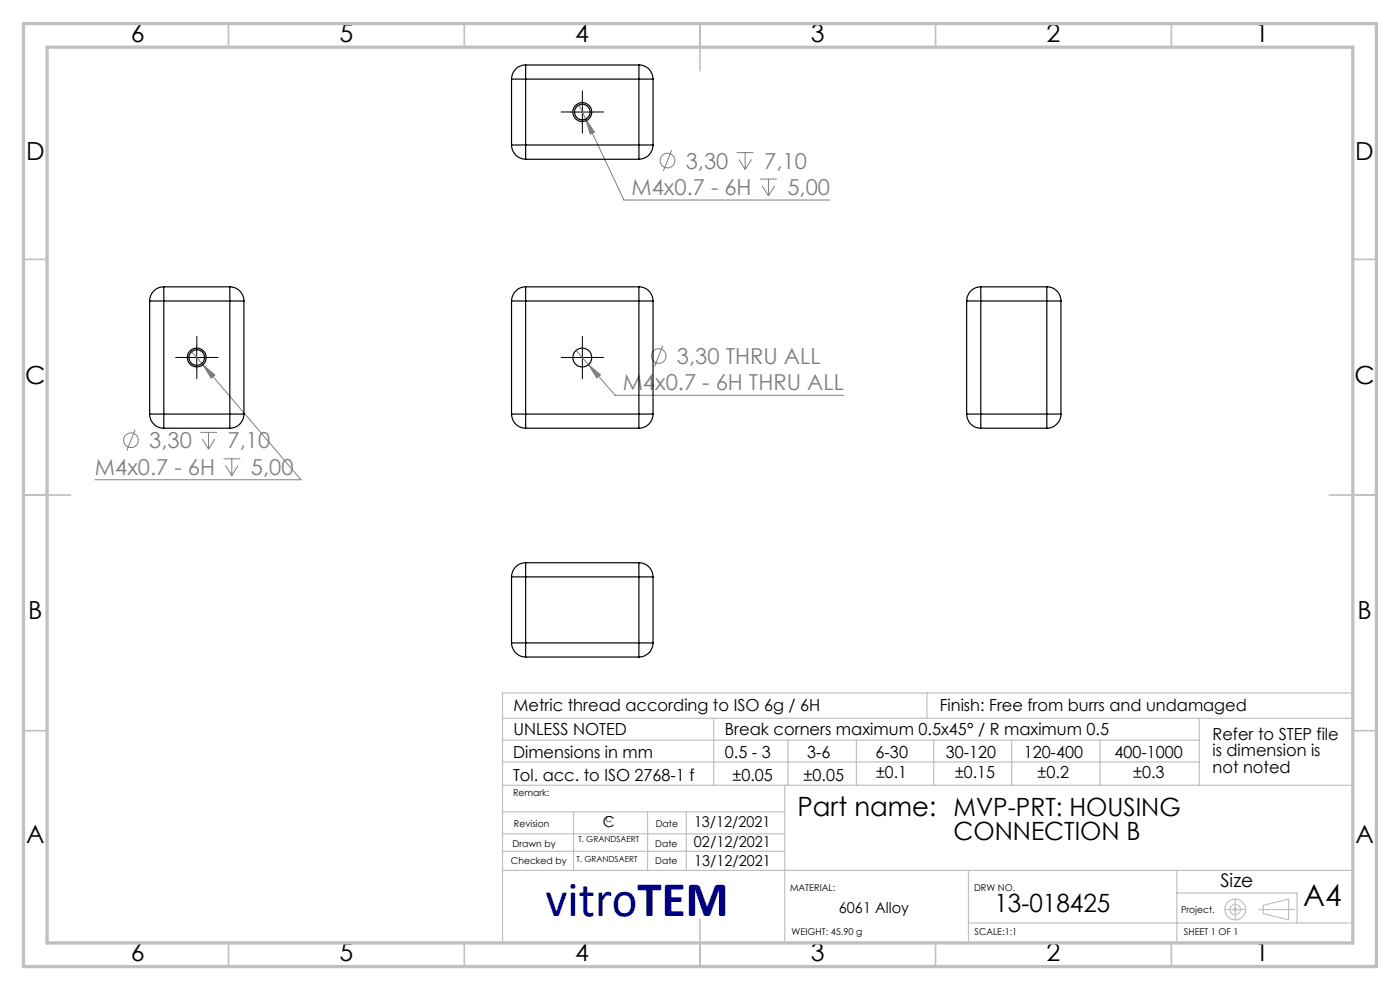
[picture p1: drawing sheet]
<svg xmlns="http://www.w3.org/2000/svg" width="297mm" height="210mm" viewBox="0 0 297 210" stroke-linecap="round" stroke-linejoin="round" font-family="sans-serif">
<g fill="none" stroke="#808080" stroke-width=".21">
<path d="M122.8 22.3l9.6 20.1h43.7M124.2 25.3l1.9 2.7-.9 .5zM142.5 31.8l-1.8 4.5M156.3 32.4h3.5M156.7 33.8l1.4 2.1M158.1 32.4v3.5M159.4 33.8l-1.3 2.1M161.2 38h3.6M161.7 39.4l1.3 2.1M163 38v3.5M164.4 39.4l-1.4 2.1M40.4 74.3l2.6 3.1"/>
<path d="M43 77.4l2.6 2.1-.8 .7zM43 77.4l20.9 24.4h-43.8M122.2 74.3l2.6 3.1M124.8 77.4l2.6 2.1-.8 .7zM124.8 77.4l5.7 6.4h48.5M140.6 73.3l-1.7 4.4M28.7 91.1l-1.8 4.5M42.5 91.7h3.5M42.9 93.1l1.3 2.2M44.2 91.7v3.6M45.6 93.1l-1.4 2.2M47.4 97.3h3.6"/>
<path d="M47.8 98.7l1.4 2.2M49.2 97.3v3.6M50.5 98.7l-1.3 2.2"/>
<circle cx="141.6" cy="34.1" r="1.55"/>
<circle cx="139.7" cy="75.5" r="1.55"/>
<circle cx="27.8" cy="93.4" r="1.56"/>
</g>
<g fill="none" stroke="#c0c0c0" stroke-width=".25">
<path d="M106.6 152.4h180.1M106.7 157h147.7M151.4 152.4v14.2M167.1 157v9.6M181.7 157v9.6M196.6 147v5.4M198.1 157v9.6M214.6 157v9.6M233.4 157v9.6M254.4 152.4v14.2M286.7 147h-180.1v52.7M106.6 166.6h180.1"/>
<path d="M106.6 161.6h147.8M106.6 176.9h59.9M106.6 172.2h59.9M121.7 172.2v12.4M137.4 172.2v12.4M145.6 172.2v12.3M166.5 166.6v33.2M106.6 180.6h59.9M106.6 184.6h180.1M205.5 195.8h81.2M205.5 184.6v15.2M249.7 184.6v15.2"/>
<path d="M249.7 189.4h25.5v6.4M259.9 192.9h4.4M262 190.7v4.4M267.1 192.9h7.6M268 192l5.4-1.3v4.4l-5.4-1.3z"/>
<circle cx="262" cy="192.9" r=".27"/>
<circle cx="262" cy="192.9" r="2.21"/>
<circle cx="262" cy="192.9" r="1.11"/>
</g>
<path d="M121 23.8h-2M123.5 21.3v-2M123.5 26.3v2M126 23.8h2M39.3 75.8h-2M41.8 73.3v-2M41.8 78.3v2M44.3 75.8h2M121 75.8h-2M123.5 73.3v-2M123.5 78.3v2M126 75.8h2" fill="none" stroke="#000" stroke-width=".21" stroke-dasharray="15.2 1.3 1.3 1.3"/>
<path d="M121 23.8h5M123.5 21.3v5M39.2 75.8h5M41.7 73.3v5M121 75.8h5M123.5 73.3v5" fill="none" stroke="#000" stroke-width=".21"/>
<g fill="none" stroke="#c0c0c0" stroke-width=".35">
<path d="M48.5 5v5M98.5 5v5M148.5 5v10M198.5 5v5M248.5 5v5M5 55h5M287 55h5M5 105h10M282 105h10M5 155h5M287 155h5M148.5 195v10"/>
<path d="M48.5 200v5M98.5 200v5M198.5 200v5M248.5 200v5"/>
</g>
<path d="M5 5h287v200h-287zM10 10h277v190h-277z" fill="none" stroke="#c0c0c0" stroke-width=".7"/>
<path d="M124.8 77.4l1.8 2.8 .8-.7zM43 77.4l1.8 2.8 .8-.7zM124.2 25.3l1 3.2 .9-.5z" fill="#808080"/>
<g fill="none" stroke="#000" stroke-width=".25">
<path d="M108.5 16.8h3M108.5 16.8v14M111.5 13.8v3M111.5 13.8a3 3 0 0 0-3 3M111.5 16.8v14M111.5 13.8h24M111.5 16.8h24M135.5 13.8a2.94 2.94 0 0 1 3 3M135.5 16.8h3M135.5 13.8v3M135.5 16.8v14M138.5 16.8v14"/>
<path d="M108.5 30.8h3M108.5 30.8a3.1 3.1 0 0 0 3 3M111.5 30.8v3M111.5 30.8h24M111.5 33.8h24M135.5 30.8h3M135.5 30.8v3M138.5 30.8a3.1 3.1 0 0 1-3 3M31.7 63.8h3M31.7 63.8v24M34.7 60.8v3M34.7 60.8a3 3 0 0 0-3 3"/>
<path d="M34.7 63.8h14.1M34.7 60.8h14.1M34.7 63.8v24M48.8 60.8v3M48.8 63.8h3M48.8 60.8a3 3 0 0 1 3 3M48.8 63.8v24M51.8 63.8v24M108.5 63.8h3M108.5 63.8v24M111.5 60.8a3.1 3.1 0 0 0-3 3M111.5 60.8v3"/>
<path d="M111.5 63.8v24M111.5 63.8h24M111.5 60.8h24M135.5 63.8h3M135.5 60.8v3M135.5 60.8a3 3 0 0 1 3 3M135.5 63.8v24M138.5 63.8v24M205.1 63.8h3M205.1 63.8v24M208.1 60.8v3M208.1 60.8a3 3 0 0 0-3 3"/>
<path d="M208.1 63.8h14M208.1 60.8h14M208.1 63.8v24M222.1 63.8h3M222.1 60.8v3M222.1 60.8a3 3 0 0 1 3 3M222.1 63.8v24M225.1 63.8v24M31.7 87.8h3M31.7 87.8a3 3 0 0 0 3 3M34.7 87.8v3M34.7 87.8h14.1"/>
<path d="M34.7 90.8h14.1M48.8 87.8v3M48.8 87.8h3M51.8 87.8a3 3 0 0 1-3 3M108.5 87.8h3M108.5 87.8a3 3 0 0 0 3 3M111.5 87.8v3M111.5 87.8h24M111.5 90.8h24M135.5 87.8v3M135.5 87.8h3M138.5 87.8a3 3 0 0 1-3 3"/>
<path d="M205.1 87.8h3M205.1 87.8a3 3 0 0 0 3 3M208.1 87.8v3M208.1 87.8h14M208.1 90.8h14M222.1 87.8v3M222.1 87.8h3M225.1 87.8a3 3 0 0 1-3 3M111.5 119.4v3M111.5 119.4a3.1 3.1 0 0 0-3 3M111.5 119.4h24M135.5 119.4v3"/>
<path d="M135.5 119.4a3 3 0 0 1 3 3M108.5 136.4a3 3 0 0 0 3 3M108.5 136.4h3M108.5 122.4h3M108.5 122.4v14M111.5 136.4v3M111.5 122.4v14M111.5 136.4h24M111.5 139.4h24M111.5 122.4h24M135.5 136.4h3M135.5 136.4v3"/>
<path d="M135.5 122.4h3M135.5 122.4v14M138.5 136.4a3 3 0 0 1-3 3M138.5 122.4v14"/>
<circle cx="123.5" cy="23.8" r="1.65"/>
<circle cx="123.5" cy="23.8" r="2"/>
<circle cx="41.7" cy="75.8" r="2"/>
<circle cx="41.7" cy="75.9" r="1.65"/>
<circle cx="123.5" cy="75.8" r="2"/>
</g>
<text font-size="10.6" fill="#000080" x="115.8" y="194.4">vitroTEM</text>
<text font-size="6.3" x="276.5" y="192.2">A4</text>
<text font-size="5.6" x="169.2" y="173.1">Part name: MVP-PRT: HOUSING</text>
<g font-size="5.3">
<text x="27.8" y="8.9">6</text>
<text x="72" y="8.9">5</text>
<text x="122" y="8.9">4</text>
<text x="172" y="8.9">3</text>
<text x="222" y="8.9">2</text>
<text x="266.3" y="8.9">1</text>
<text x="5.5" y="33.9">D</text>
<text x="287.5" y="33.9">D</text>
<text x="5.3" y="81.4">C</text>
<text x="287.3" y="81.4">C</text>
<text x="6" y="131.4">B</text>
<text x="288" y="131.4">B</text>
<text x="5.5" y="178.9">A</text>
<text x="202.3" y="178.2">CONNECTION B</text>
<text x="287.5" y="178.9">A</text>
<text x="211" y="193.5">13-018425</text>
<text x="27.8" y="203.9">6</text>
<text x="72" y="203.9">5</text>
<text x="122" y="203.9">4</text>
<text x="172" y="203.9">3</text>
<text x="222" y="203.9">2</text>
<text x="266.3" y="203.9">1</text>
</g>
<g font-size="4.7" fill="#808080">
<text x="145.5" y="35.8">3,30</text>
<text x="162.1" y="35.8">7,10</text>
<text x="134" y="41.4">M4x0.7 - 6H</text>
<text x="167.1" y="41.4">5,00</text>
<text x="143.6" y="77.2">3,30 THRU ALL</text>
<text x="132.1" y="82.8">M4x0.7 - 6H THRU ALL</text>
<text x="31.7" y="95.1">3,30</text>
<text x="48.3" y="95.1">7,10</text>
<text x="20.2" y="100.7">M4x0.7 - 6H</text>
<text x="53.2" y="100.7">5,00</text>
</g>
<text font-size="4" x="258.9" y="188.1">Size</text>
<g font-size="3.5">
<text x="108.9" y="156">UNLESS NOTED</text>
<text x="108.9" y="150.8">Metric thread according to ISO 6g / 6H</text>
<text x="153.8" y="156">Break corners maximum 0.5x45° / R maximum 0.5</text>
<text x="199.3" y="150.8">Finish: Free from burrs and undamaged</text>
<text x="108.8" y="160.7">Dimensions in mm</text>
<text x="153.8" y="160.7">0.5 - 3</text>
<text x="171.2" y="160.7">3-6</text>
<text x="185.7" y="160.7">6-30</text>
<text x="200.6" y="160.7">30-120</text>
<text x="217.2" y="160.7">120-400</text>
<text x="236.5" y="160.7">400-1000</text>
<text x="257.2" y="156.9">Refer to STEP file</text>
<text x="257.2" y="160.4">is dimension is</text>
<text x="108.8" y="165.6">Tol. acc. to ISO 2768-1 f</text>
<text x="155.4" y="165.6">±0.05</text>
<text x="170.5" y="165.6">±0.05</text>
<text x="185.9" y="165">±0.1</text>
<text x="202.6" y="165">±0.15</text>
<text x="220.1" y="165">±0.2</text>
<text x="240.4" y="165">±0.3</text>
<text x="257.2" y="163.9">not noted</text>
</g>
<g font-size="3.2">
<text x="127.9" y="175.5">C</text>
<text x="147.2" y="179.7">02/12/2021</text>
<text x="147.2" y="175.5">13/12/2021</text>
<text x="147.3" y="183.7">13/12/2021</text>
<text x="178" y="193.6">6061 Alloy</text>
</g>
<g font-size="2">
<text x="108.8" y="168.9">Remark:</text>
<text x="108.7" y="179.6">Drawn by</text>
<text x="109" y="175.5">Revision</text>
<text x="139" y="179.6">Date</text>
<text x="139.1" y="175.5">Date</text>
<text x="108.4" y="183.2">Checked by</text>
<text x="139" y="183.2">Date</text>
<text x="167.6" y="189">MATERIAL:</text>
<text x="206.6" y="189">DRW NO.</text>
<text x="250.6" y="193.6">Project.</text>
<text x="167.9" y="198.4">WEIGHT: 45.90 g</text>
<text x="206.8" y="198.4">SCALE:1:1</text>
<text x="251.2" y="198.4">SHEET 1 OF 1</text>
</g>
<g font-size="1.8">
<text x="122.7" y="178.6">T. GRANDSAERT</text>
<text x="128.5" y="174.4">C</text>
<text x="122.3" y="182.8">T. GRANDSAERT</text>
</g>
</svg>
